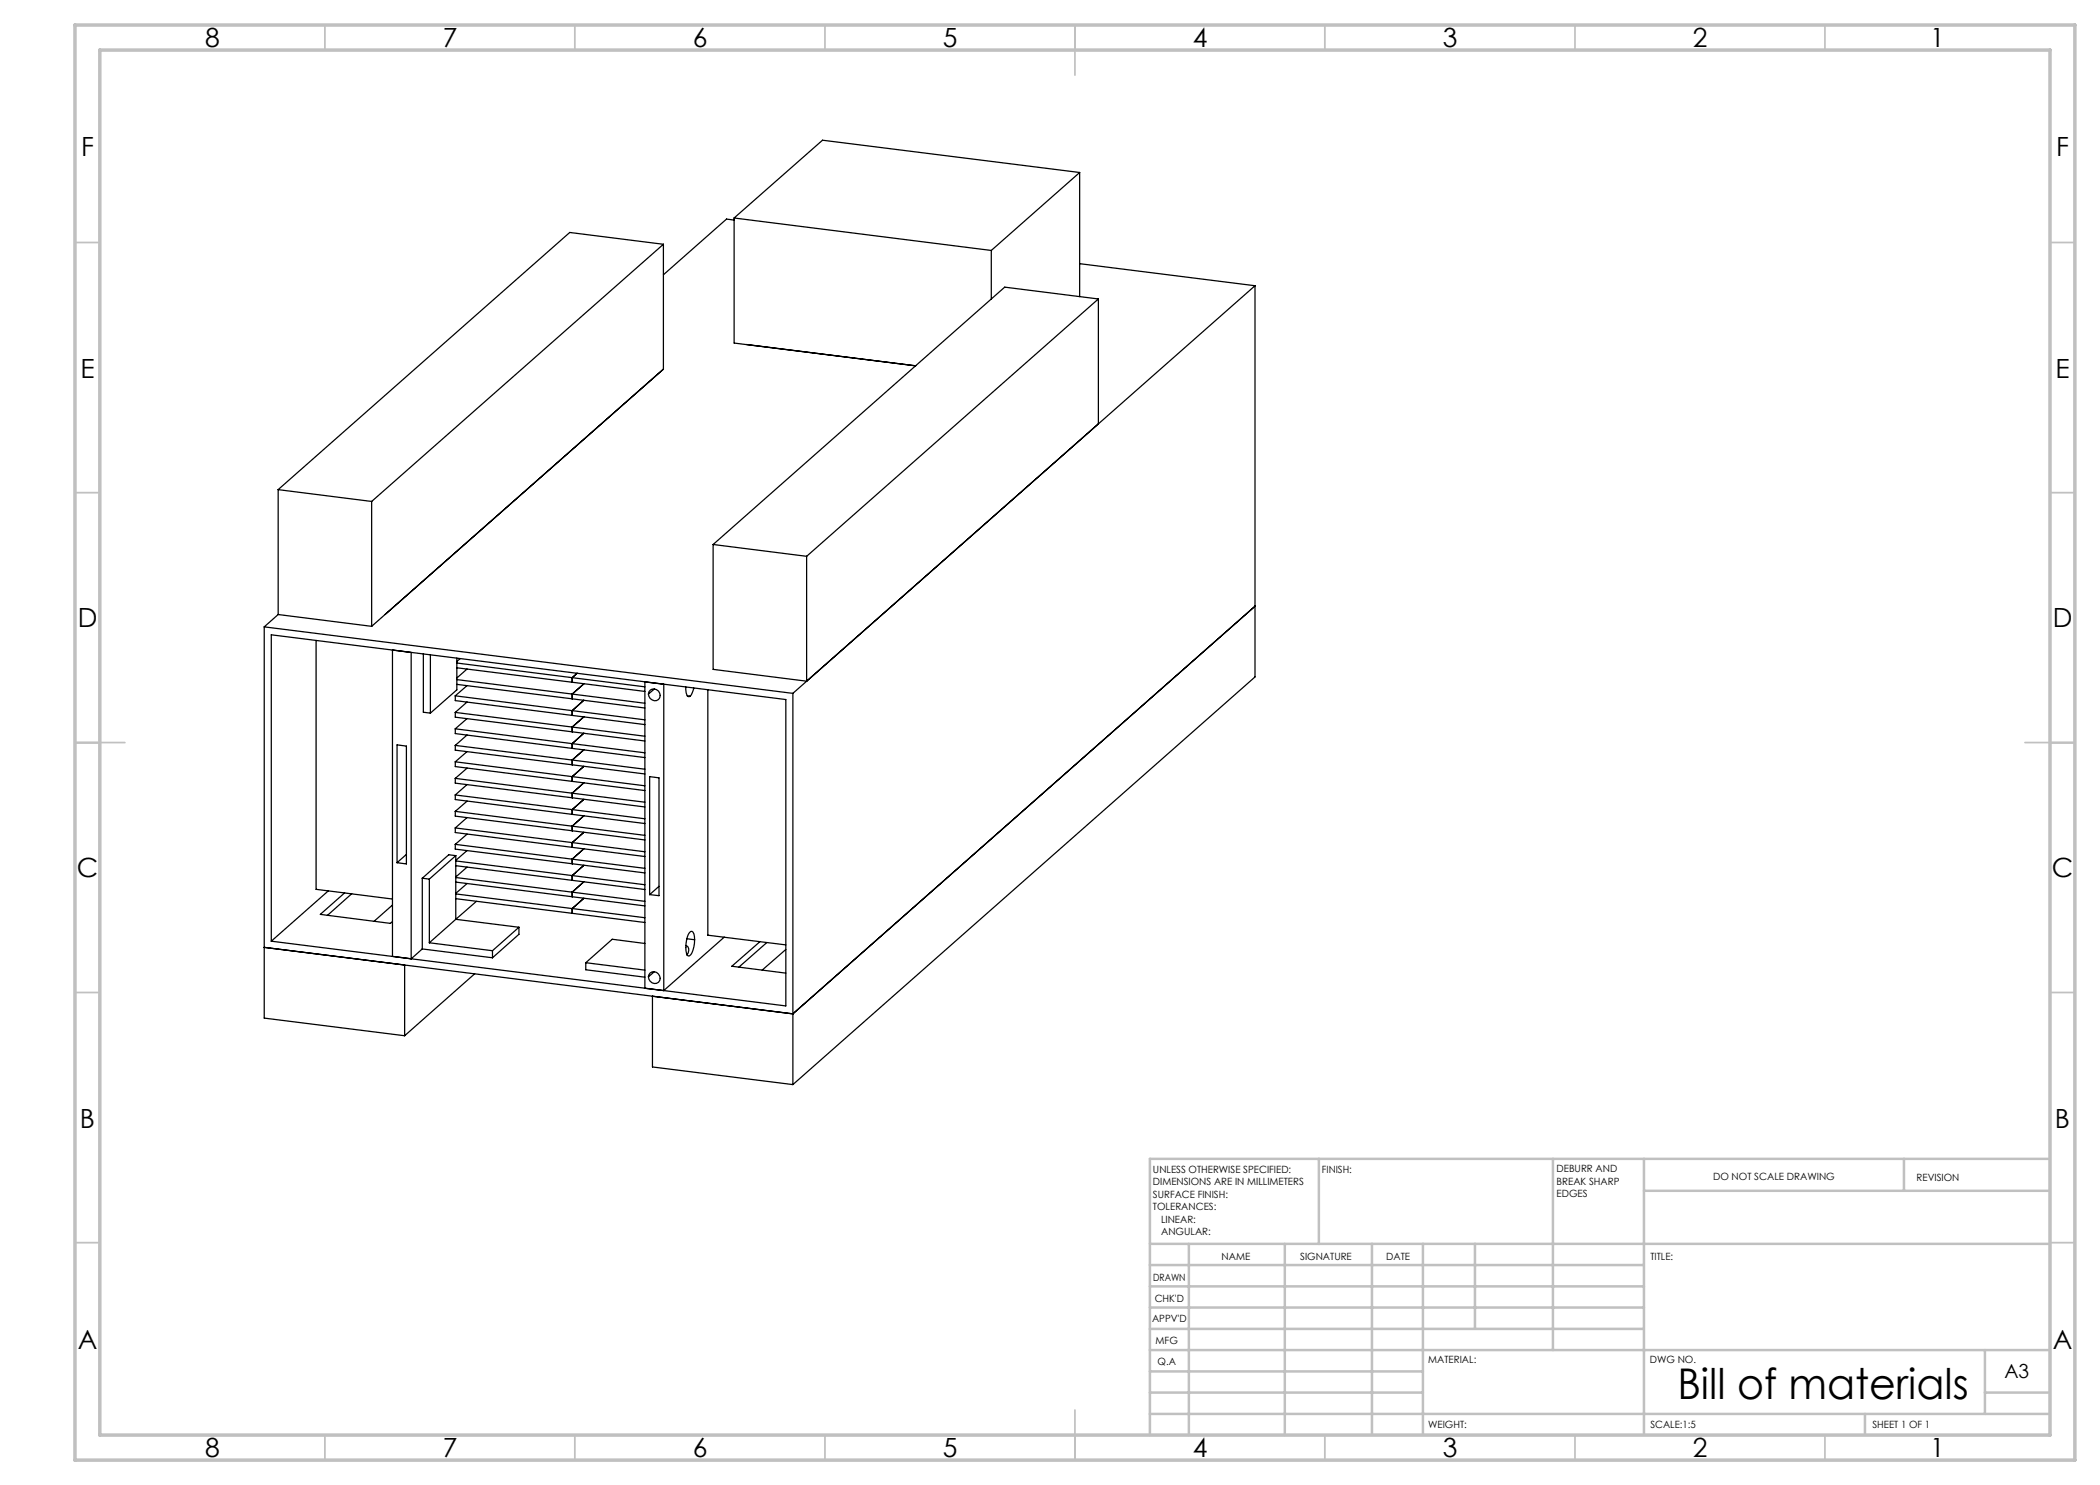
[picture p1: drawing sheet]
<svg xmlns="http://www.w3.org/2000/svg" width="420mm" height="297mm" viewBox="0 0 420 297" stroke-linecap="round" stroke-linejoin="round" font-family="sans-serif">
<g fill="none" stroke="#c0c0c0" stroke-width=".35">
<path d="M65 5v5M115 5v5M165 5v5M215 5v10M265 5v5M315 5v5M365 5v5M15 48.5h5M410 48.5h5M15 98.5h5M410 98.5h5M15 148.5h10"/>
<path d="M405 148.5h10M15 198.5h5M410 198.5h5M15 248.5h5M410 248.5h5M65 287v5M115 287v5M165 287v5M215 282v10M265 287v5M315 287v5M365 287v5"/>
</g>
<g fill="none" stroke="#c0c0c0" stroke-width=".5">
<path d="M263.8 231.8v17M310.6 231.8v38.2M328.8 231.8v55.2M328.8 238.2h81.2M380.8 231.8v6.4M410 231.8h-180v55.2M230 248.8h180M230 257.3h98.8M230 253h98.8M237.8 248.8v38.2M257 248.8v38.2M274.4 248.8v38.2"/>
<path d="M284.6 248.8v38.2M295 248.8v17M230 265.8h98.8M230 261.5h98.8M230 278.5h54.6M230 274.3h54.6M230 270h180M397 278.5h13M397 270v12.8M230 282.8h180M373 282.8v4.2"/>
</g>
<path d="M15 5h400v287h-400zM20 10h390v277h-390z" fill="none" stroke="#c0c0c0" stroke-width=".7"/>
<g fill="none" stroke="#000" stroke-width=".25">
<path d="M215.9 34.5l-51.4-6.5-17.7 15.6M215.9 34.5l-17.6 15.6M215.9 34.5v24.8M132.7 48.9v24.9l-58.4 51.5M132.7 48.9l-58.4 51.4M132.7 48.9l-18.8-2.4-58.3 51.4M146.8 43.6l51.5 6.5M146.8 43.6v25l36.3 4.6M146.8 44l-1.5-.2-12.6 11.2M198.3 50.1v9.7M215.9 52.7l35.1 4.4M219.7 59.8l-18.8-2.4-58.3 51.5"/>
<path d="M219.7 59.8l-58.4 51.5M219.7 59.8v25M251 57.1l-92.4 81.6M251 57.1v78.3l-92.4 81.5M55.6 97.9l18.7 2.4M55.6 97.9v25M74.3 100.3v25M142.6 108.9l18.7 2.4M142.6 108.9v25l18.7 2.3v-24.9M52.8 125.4l105.8 13.3M52.8 125.4v78.2l28.1 3.5M54.3 127l102.9 12.9v61.3l-102.9-13z"/>
<path d="M55.6 122.9l18.7 2.4M55.6 122.9l-2.8 2.5M63.2 128.1v49.8l15.3 1.9M78.5 130l3.7 .5v61.3l-3.7-.5zM84.7 130.8v11.6l1.4 .2M86.1 130.9v11.7M91.1 139.2v.9l23.3 3M91.1 139.2l23.3 2.9M91.4 131.6v6.4l-5.3 4.6M91.4 132.6l23 2.9M91.4 133.6l37.6 4.7M91.4 135.9l37.6 4.7"/>
<path d="M91.4 136.9l37.6 4.7M92 131.7l-.6 .6M93.4 133.8l-2 1.8M93.4 137.1l-2.3 2.1M114.4 135.5v1M114.4 135.5l14.6 1.9M115.4 134.7l-1 .8M116.8 136.8l-2.4 2v1M129 136.4l3.8 .4v61.3l-3.8-.4zM130 138a1.22 1.22 0 0 1 1.8 .4 1.22 1.22 0 0 1-.5 1.7 1.29 1.29 0 0 1-1.4-.6 1.29 1.29 0 0 1 .1-1.5zM130.9 137.8l-1.2 1M137.2 137.4a2.69 2.69 0 0 0 .3 1.9l.5-.1"/>
<path d="M137.4 139.2h.6M138.7 137.6l-.7 1.6M141.6 138v49l15.6 2M158.6 138.7v78.2M251 121.2l-92.4 81.6M79.4 149l1.9 .2v23.6l-1.9-.3zM91.1 142.5v.9l37.9 4.8M91.1 145.8v.9l23.3 3M91.1 149.1v.9l37.9 4.8M91.1 152.4v.9l23.3 3M91.1 155.7v.9l23.3 3M91.1 159v.9l23.3 3"/>
<path d="M91.1 142.5l37.9 4.7M91.1 145.8l23.3 2.9M91.1 149.1l37.9 4.7M91.1 152.4l23.3 2.9M91.1 155.7l23.3 2.9M91.1 159l23.3 2.9M93.4 153.6l-2.3 2.1M93.4 147l-2.3 2.1M93.4 140.4l-2.3 2.1M93.4 143.7l-2.3 2.1M93.4 150.3l-2.3 2.1M93.4 156.9l-2.3 2.1"/>
<path d="M114.4 142.1v1M114.4 148.7v1M114.4 155.3v1M114.4 158.6v1M114.4 142.1l14.6 1.9M114.4 143.1l14.6 1.8M114.4 148.7l14.6 1.9M114.4 149.7l14.6 1.8M114.4 156.3l14.6 1.8M114.4 155.3l14.6 1.9M114.4 158.6l14.6 1.8M114.4 159.6l14.6 1.8"/>
<path d="M116.8 143.4l-2.4 2v1M116.8 150l-2.4 2v1M116.8 140l-2.4 2.1M116.8 146.6l-2.4 2.1M116.8 153.3l-2.4 2M116.8 156.6l-2.4 2M116.8 159.9l-2.4 2M129.9 155.3l1.9 .3v23.5l-1.9-.2zM65.7 178.2l-11.4 10M68.9 178.6l-4.8 4.3 14 1.8 .4-.4M70.3 178.7l-4.8 4.4M81.3 170.9l-1.9 1.6"/>
<path d="M84.5 175.6v14.2M84.5 175.6l1.4 .2M85.9 175.8v12.8M91.1 162.3v.9l23.3 3M91.1 165.6v.9l23.3 3M91.1 168.9v.9l23.3 3M91.1 162.3l23.3 2.9M91.1 165.6l23.3 2.9M91.1 168.9l23.3 2.9M91.2 171.1l-5.3 4.7M91.2 171.1v12.8M91.2 171.1l-1.5-.1-5.2 4.6"/>
<path d="M91.2 172.2l23.2 2.9M91.2 173.1l37.8 4.8M91.2 175.5l37.8 4.8M91.2 176.4l23.2 2.9M91.2 178.8l37.8 4.7M91.2 179.7l37.8 4.8M93.4 173.4l-2.2 2M93.4 166.8l-2.3 2.1M93.4 160.2l-2.3 2.1M93.4 163.5l-2.3 2.1M93.4 170.1l-2.2 2M93.4 176.7l-2.2 2"/>
<path d="M114.4 179.3l14.6 1.9M114.4 161.9v1M114.4 165.2v1M114.4 168.5v1M114.4 171.8v1M114.4 175.1v1M114.4 162.9l14.6 1.8M114.4 161.9l14.6 1.9M114.4 165.2l14.6 1.9M114.4 166.2l14.6 1.8M114.4 168.5l14.6 1.9M114.4 169.5l14.6 1.8"/>
<path d="M114.4 171.8l14.6 1.9M114.4 172.8l14.6 1.8M114.4 175.1l14.6 1.8M116.8 176.4l-2.4 2v.9M116.8 179.7l-2.4 2v1M116.8 163.2l-2.4 2M116.8 166.5l-2.4 2M116.8 169.8l-2.4 2M116.8 173.1l-2.4 2M131.8 177.3l-1.9 1.6M78.5 181l-3.7 3.3M84.5 189.8l14 1.8"/>
<path d="M84.5 189.8l-2.3 2M85.9 188.6l12.6 1.5M91.2 183.9l12.6 1.6M91.2 183.9l-5.3 4.7M94.9 194.8l-14 12.3M95.3 180.3l-4.1 3.6M98.5 190.1v1.5M103.8 185.5v1.4l-5.3 4.7M103.8 185.5l-5.3 4.6M117.2 192.5v1.5l11.8 1.4M117.2 192.5l11.8 1.5M129 188.7l-6.6-.8-5.2 4.6"/>
<path d="M130 194.6a1.22 1.22 0 0 1 1.8 .3 1.22 1.22 0 0 1-.5 1.8 1.29 1.29 0 0 1-1.4-.6 1.29 1.29 0 0 1 .1-1.5zM130.9 194.3l-1.2 1.1M137.2 189.1a1.13 1.13 0 0 1 .1 1.9M137.4 187.7l1.5 .3M137.9 186.5l.5-.2a3.3 3.3 0 0 1 .4 3 2.06 2.06 0 0 1-1.1 1.9 3.5 3.5 0 0 1-.4-3.1zM144.9 187.4l-12.1 10.7M152 188.3l-5.6 4.9 10.8 1.4M153.4 188.5l-5.6 4.9M157.2 189.9l-4.8 4.1M158.6 202.8l-105.8-13.3 28.1 3.5v14.1M158.6 202.8l-28.1-3.6v14.2l28.1 3.5"/>
</g>
<text font-size="8.5" x="335.5" y="279.7">Bill of materials</text>
<g font-size="5.3">
<text x="41" y="9.5">8</text>
<text x="88.5" y="9.5">7</text>
<text x="138.5" y="9.5">6</text>
<text x="188.5" y="9.5">5</text>
<text x="238.5" y="9.5">4</text>
<text x="288.5" y="9.5">3</text>
<text x="338.5" y="9.5">2</text>
<text x="386" y="9.5">1</text>
<text x="16.2" y="31.2">F</text>
<text x="411.2" y="31.2">F</text>
<text x="16.1" y="75.5">E</text>
<text x="411.1" y="75.5">E</text>
<text x="15.5" y="125.5">D</text>
<text x="410.5" y="125.5">D</text>
<text x="15.4" y="175.5">C</text>
<text x="410.4" y="175.5">C</text>
<text x="16" y="225.5">B</text>
<text x="411" y="225.5">B</text>
<text x="15.5" y="269.7">A</text>
<text x="410.5" y="269.7">A</text>
<text x="41" y="291.5">8</text>
<text x="88.5" y="291.5">7</text>
<text x="138.5" y="291.5">6</text>
<text x="188.5" y="291.5">5</text>
<text x="238.5" y="291.5">4</text>
<text x="288.5" y="291.5">3</text>
<text x="338.5" y="291.5">2</text>
<text x="386" y="291.5">1</text>
</g>
<text font-size="3.9" x="400.9" y="275.5">A3</text>
<g font-size="2">
<text x="230.6" y="234.6">UNLESS OTHERWISE SPECIFIED:</text>
<text x="230.6" y="237.1">DIMENSIONS ARE IN MILLIMETERS</text>
<text x="230.6" y="239.6">SURFACE FINISH:</text>
<text x="264.4" y="234.6">FINISH:</text>
<text x="311.3" y="234.5">DEBURR AND</text>
<text x="311.3" y="237">BREAK SHARP</text>
<text x="311.3" y="239.5">EDGES</text>
<text x="342.6" y="236">DO NOT SCALE DRAWING</text>
<text x="383.3" y="236.2">REVISION</text>
<text x="230.6" y="242.1">TOLERANCES:</text>
<text x="232.2" y="244.6">LINEAR:</text>
<text x="232.2" y="247.1">ANGULAR:</text>
<text x="244.3" y="252">NAME</text>
<text x="260" y="251.9">SIGNATURE</text>
<text x="277.2" y="251.9">DATE</text>
<text x="330.1" y="251.9">TITLE:</text>
<text x="230.6" y="256.1">DRAWN</text>
<text x="230.9" y="260.3">CHK'D</text>
<text x="230.4" y="264.4">APPV'D</text>
<text x="231.1" y="268.8">MFG</text>
<text x="231.5" y="273">Q.A</text>
<text x="285.6" y="272.5">MATERIAL:</text>
<text x="330" y="272.5">DWG NO.</text>
<text x="285.6" y="285.5">WEIGHT:</text>
<text x="330.1" y="285.6">SCALE:1:5</text>
<text x="374.5" y="285.6">SHEET 1 OF 1</text>
</g>
</svg>
